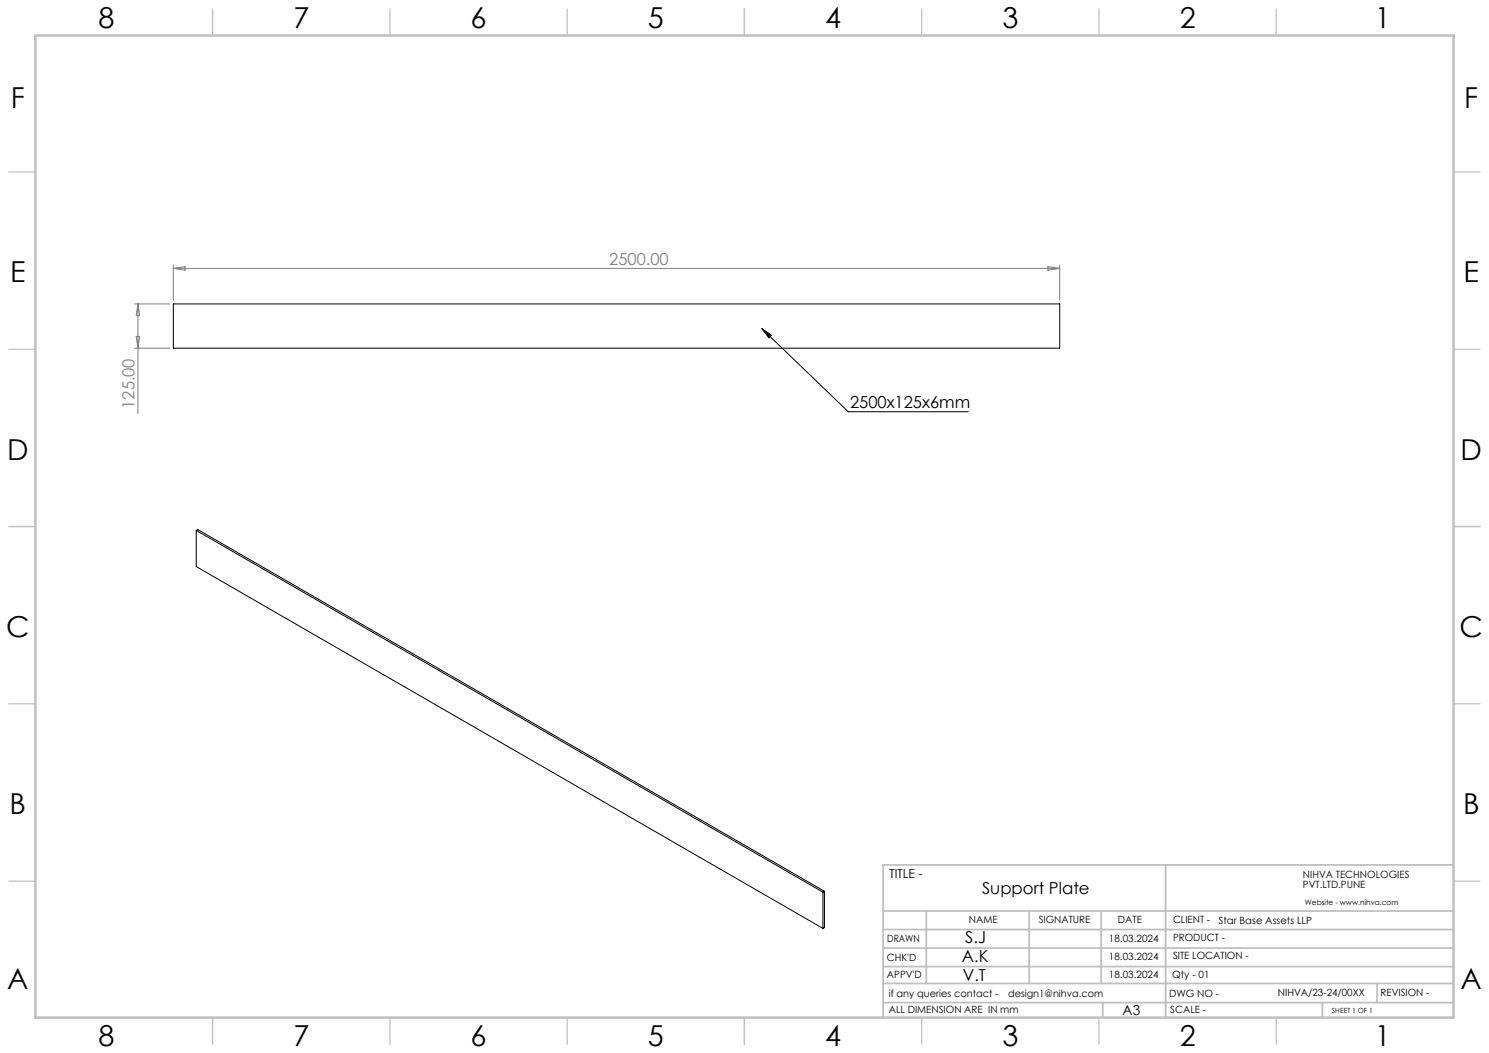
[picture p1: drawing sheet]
<svg xmlns="http://www.w3.org/2000/svg" width="420mm" height="297mm" viewBox="0 0 420 297" stroke-linecap="round" stroke-linejoin="round" font-family="sans-serif">
<path d="M48.9 85.7h250v12.5h-250zM214.9 92.7l2.7 1.9-.7 .7zM214.9 92.7l24.4 23.4h33.8M55.4 149.6l176.7 102M55.4 149.6l.4-.2 176.8 102M55.4 149.6v10.2l176.7 102.1M232.1 251.6v10.3M232.6 251.4v10.2l-.5 .3M232.6 251.4l-.5 .2" fill="none" stroke="#000" stroke-width=".28"/>
<g fill="none" stroke="#c0c0c0" stroke-width=".35">
<path d="M60 2.5v7.5M110 2.5v7.5M160 2.5v7.5M210 2.5v7.5M260 2.5v7.5M310 2.5v7.5M360 2.5v7.5M2.5 48.5h7.5M410 48.5h7.5M2.5 98.5h7.5M410 98.5h7.5M2.5 148.5h7.5"/>
<path d="M410 148.5h7.5M2.5 198.5h7.5M410 198.5h7.5M2.5 248.5h7.5M410 248.5h7.5M60 287v7.5M110 287v7.5M160 287v7.5M210 287v7.5M260 287v7.5M310 287v7.5M360 287v7.5"/>
</g>
<g fill="none" stroke="#c0c0c0" stroke-width=".5">
<path d="M249.1 257h160.9M261.3 257v20.4M290.3 257v20.4M310.6 257v20.4M328.8 243.9v43.1M410 243.9h-160.9v43.1M249.1 272.6h160.9M249.1 267.4h160.9M249.1 262.2h160.9M249.1 277.4h160.9M388.4 277.4v5.4M249.1 282.8h160.9"/>
<path d="M311 282.8v4.2M373 282.8v4.2"/>
</g>
<path d="M10 10h400v277h-400z" fill="none" stroke="#c0c0c0" stroke-width=".7"/>
<path d="M48.9 74.7v10M48.9 75.7h250M48.9 75.7l3.3-.5v1zM295.6 75.2l3.3 .5-3.3 .5zM298.9 74.7v10M37.9 85.7h10M37.9 98.2h10M38.4 94.9h1l-.5 3.3zM38.9 85.7v30.9M38.9 85.7l.5 3.3h-1z" fill="none" stroke="#808080" stroke-width=".28"/>
<path d="M214.9 92.7l2.7 1.9-.7 .7z" fill="#000"/>
<g font-size="8.1">
<text x="27.8" y="8">8</text>
<text x="82.8" y="8">7</text>
<text x="132.8" y="8">6</text>
<text x="182.8" y="8">5</text>
<text x="232.8" y="8">4</text>
<text x="282.8" y="8">3</text>
<text x="332.8" y="8">2</text>
<text x="387.8" y="8">1</text>
<text x="3" y="30.4">F</text>
<text x="413" y="30.4">F</text>
<text x="2.8" y="79.6">E</text>
<text x="412.8" y="79.6">E</text>
<text x="2" y="129.6">D</text>
<text x="412" y="129.6">D</text>
<text x="1.7" y="179.6">C</text>
<text x="411.7" y="179.6">C</text>
<text x="2.7" y="229.6">B</text>
<text x="412.7" y="229.6">B</text>
<text x="2" y="278.9">A</text>
<text x="412" y="278.9">A</text>
<text x="27.8" y="295">8</text>
<text x="82.8" y="295">7</text>
<text x="132.8" y="295">6</text>
<text x="182.8" y="295">5</text>
<text x="232.8" y="295">4</text>
<text x="282.8" y="295">3</text>
<text x="332.8" y="295">2</text>
<text x="387.8" y="295">1</text>
</g>
<g font-size="4.7" fill="#808080">
<text x="171.8" y="74.7">2500.00</text>
<text x="37.9" y="115.3" transform="rotate(-90 37.9 115.3)">125.00</text>
</g>
<g font-size="4.7">
<text x="239.8" y="115.1">2500x125x6mm</text>
<text x="277" y="252.2">Support Plate</text>
<text x="272.3" y="266">S.J</text>
<text x="271.3" y="271.5">A.K</text>
<text x="271.6" y="276.7">V.T</text>
</g>
<text font-size="3.9" x="316.7" y="286.4">A3</text>
<text font-size="3.5" x="250.9" y="247.7">TITLE -</text>
<g font-size="2.8">
<text x="367.5" y="247.7">NIHVA TECHNOLOGIES</text>
<text x="367.5" y="250.5">PVT.LTD.PUNE</text>
<text x="273.3" y="260.4">NAME</text>
<text x="293" y="260.4">SIGNATURE</text>
<text x="315.3" y="260.5">DATE</text>
<text x="330.9" y="260.5">CLIENT -</text>
<text x="343.7" y="260.7">Star Base Assets LLP</text>
<text x="250.3" y="265.7">DRAWN</text>
<text x="312.8" y="265.7">18.03.2024</text>
<text x="330.9" y="265.5">PRODUCT -</text>
<text x="250.2" y="271.1">CHK'D</text>
<text x="250.2" y="275.8">APPV'D</text>
<text x="312.8" y="270.7">18.03.2024</text>
<text x="312.8" y="275.9">18.03.2024</text>
<text x="330.6" y="275.9">Qty - 01</text>
<text x="330.9" y="270.6">SITE LOCATION -</text>
<text x="250.7" y="281.1">if any queries contact -</text>
<text x="284.3" y="281.1">design1@nihva.com</text>
<text x="329.8" y="281.3">DWG NO -</text>
<text x="360.4" y="281.1">NIHVA/23-24/00XX</text>
<text x="389.4" y="281.1">REVISION -</text>
<text x="250.7" y="285.6">ALL DIMENSION ARE IN mm</text>
<text x="330.1" y="285.7">SCALE -</text>
</g>
<text font-size="2.1" x="368.1" y="255.1">Website - www.nihva.com</text>
<text font-size="2" x="375.7" y="285.6">SHEET 1 OF 1</text>
</svg>
